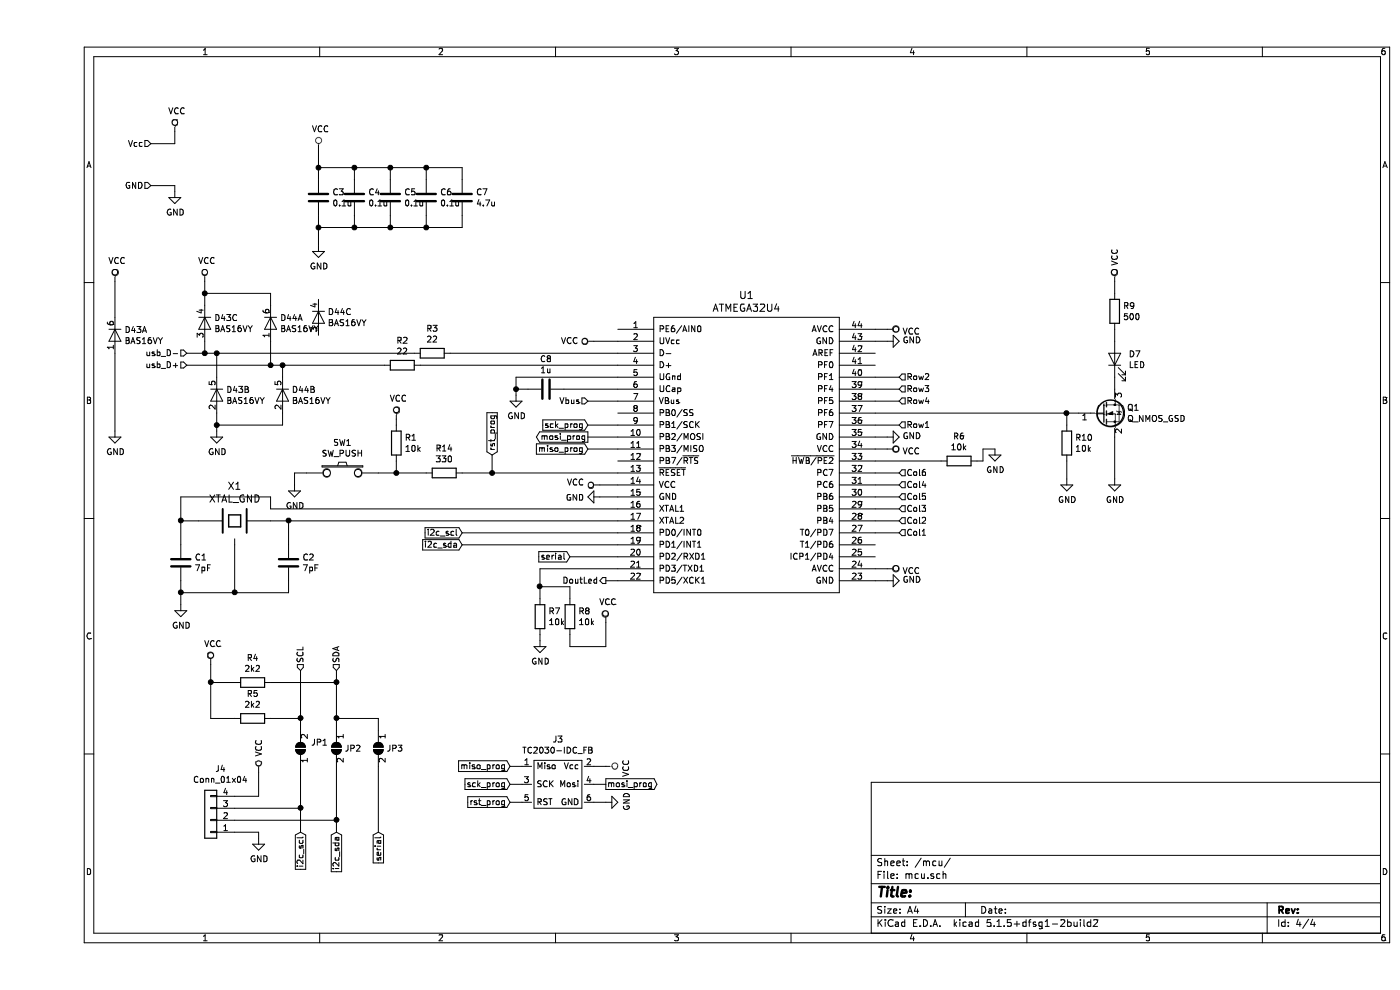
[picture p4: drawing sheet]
EESchema Schematic File Version 4
EELAYER 30 0
EELAYER END
$Descr A4 11693 8268
encoding utf-8
Sheet 4 4
Title ""
Date ""
Rev ""
Comp ""
Comment1 ""
Comment2 ""
Comment3 ""
Comment4 ""
$EndDescr
$Comp
L Device:C C?
U 1 1
P 1200 4700
AR Path="/601586C2" Ref="C?"  Part="1" 
AR Path="/6012B71A/601586C2" Ref="C1"  Part="1" 
F 0 "C1" H 1315 4746 50  0000 L CNN
F 1 "7pF" H 1315 4655 50  0000 L CNN
F 2 "keyboard_parts:C_1608" H 1238 4550 50  0001 C CNN
F 3 "~" H 1200 4700 50  0001 C CNN
	1    1200 4700
	1    0    0    -1  
$EndComp
$Comp
L Device:C C?
U 1 1
P 2100 4700
AR Path="/601586C8" Ref="C?"  Part="1" 
AR Path="/6012B71A/601586C8" Ref="C2"  Part="1" 
F 0 "C2" H 2215 4746 50  0000 L CNN
F 1 "7pF" H 2215 4655 50  0000 L CNN
F 2 "keyboard_parts:C_1608" H 2138 4550 50  0001 C CNN
F 3 "~" H 2100 4700 50  0001 C CNN
	1    2100 4700
	1    0    0    -1  
$EndComp
$Comp
L power:GND #PWR?
U 1 1
P 1200 5050
AR Path="/601586CE" Ref="#PWR?"  Part="1" 
AR Path="/6012B71A/601586CE" Ref="#PWR010"  Part="1" 
F 0 "#PWR010" H 1200 4800 50  0001 C CNN
F 1 "GND" H 1205 4877 50  0000 C CNN
F 2 "" H 1200 5050 50  0001 C CNN
F 3 "" H 1200 5050 50  0001 C CNN
	1    1200 5050
	1    0    0    -1  
$EndComp
Wire Wire Line
	1200 4550 1200 4350
Wire Wire Line
	1200 4350 1350 4350
Wire Wire Line
	1950 4350 2100 4350
Wire Wire Line
	2100 4350 2100 4550
Wire Wire Line
	2100 4850 2100 4950
Wire Wire Line
	2100 4950 1650 4950
Wire Wire Line
	1200 4950 1200 4850
Wire Wire Line
	1200 5050 1200 4950
Connection ~ 1200 4950
Wire Wire Line
	1650 4550 1650 4950
Connection ~ 1650 4950
Wire Wire Line
	1650 4950 1200 4950
Wire Wire Line
	4850 4350 2100 4350
Connection ~ 2100 4350
Wire Wire Line
	1200 4350 1200 4150
Wire Wire Line
	1200 4150 1950 4150
Wire Wire Line
	1950 4150 1950 4250
Connection ~ 1200 4350
$Comp
L power:VCC #PWR?
U 1 1
P 2350 1250
AR Path="/601586ED" Ref="#PWR?"  Part="1" 
AR Path="/6012B71A/601586ED" Ref="#PWR012"  Part="1" 
F 0 "#PWR012" H 2350 1100 50  0001 C CNN
F 1 "VCC" H 2367 1423 50  0000 C CNN
F 2 "" H 2350 1250 50  0001 C CNN
F 3 "" H 2350 1250 50  0001 C CNN
	1    2350 1250
	1    0    0    -1  
$EndComp
$Comp
L power:GND #PWR?
U 1 1
P 2350 2050
AR Path="/601586F3" Ref="#PWR?"  Part="1" 
AR Path="/6012B71A/601586F3" Ref="#PWR014"  Part="1" 
F 0 "#PWR014" H 2350 1800 50  0001 C CNN
F 1 "GND" H 2355 1877 50  0000 C CNN
F 2 "" H 2350 2050 50  0001 C CNN
F 3 "" H 2350 2050 50  0001 C CNN
	1    2350 2050
	1    0    0    -1  
$EndComp
$Comp
L Device:R R?
U 1 1
P 3000 3700
AR Path="/60158737" Ref="R?"  Part="1" 
AR Path="/6012B71A/60158737" Ref="R1"  Part="1" 
F 0 "R1" H 3070 3746 50  0000 L CNN
F 1 "10k" H 3070 3655 50  0000 L CNN
F 2 "Resistor_SMD:R_0603_1608Metric_Pad1.05x0.95mm_HandSolder" V 2930 3700 50  0001 C CNN
F 3 "~" H 3000 3700 50  0001 C CNN
	1    3000 3700
	1    0    0    -1  
$EndComp
$Comp
L power:VCC #PWR?
U 1 1
P 3000 3500
AR Path="/6015873D" Ref="#PWR?"  Part="1" 
AR Path="/6012B71A/6015873D" Ref="#PWR015"  Part="1" 
F 0 "#PWR015" H 3000 3350 50  0001 C CNN
F 1 "VCC" H 3017 3673 50  0000 C CNN
F 2 "" H 3000 3500 50  0001 C CNN
F 3 "" H 3000 3500 50  0001 C CNN
	1    3000 3500
	1    0    0    -1  
$EndComp
$Comp
L power:GND #PWR?
U 1 1
P 2150 4050
AR Path="/60158743" Ref="#PWR?"  Part="1" 
AR Path="/6012B71A/60158743" Ref="#PWR011"  Part="1" 
F 0 "#PWR011" H 2150 3800 50  0001 C CNN
F 1 "GND" H 2155 3877 50  0000 C CNN
F 2 "" H 2150 4050 50  0001 C CNN
F 3 "" H 2150 4050 50  0001 C CNN
	1    2150 4050
	1    0    0    -1  
$EndComp
Wire Wire Line
	2250 3950 2150 3950
Wire Wire Line
	2150 3950 2150 4050
Connection ~ 3000 3950
Wire Wire Line
	3000 3950 2850 3950
Wire Wire Line
	3000 3550 3000 3500
$Comp
L Device:R R?
U 1 1
P 7700 3850
AR Path="/6015874F" Ref="R?"  Part="1" 
AR Path="/6012B71A/6015874F" Ref="R6"  Part="1" 
F 0 "R6" V 7493 3850 50  0000 C CNN
F 1 "10k" V 7584 3850 50  0000 C CNN
F 2 "Resistor_SMD:R_0603_1608Metric_Pad1.05x0.95mm_HandSolder" V 7630 3850 50  0001 C CNN
F 3 "~" H 7700 3850 50  0001 C CNN
	1    7700 3850
	0    1    1    0   
$EndComp
$Comp
L power:GND #PWR?
U 1 1
P 8000 3750
AR Path="/60158755" Ref="#PWR?"  Part="1" 
AR Path="/6012B71A/60158755" Ref="#PWR027"  Part="1" 
F 0 "#PWR027" H 8000 3500 50  0001 C CNN
F 1 "GND" H 8005 3577 50  0000 C CNN
F 2 "" H 8000 3750 50  0001 C CNN
F 3 "" H 8000 3750 50  0001 C CNN
	1    8000 3750
	1    0    0    -1  
$EndComp
Wire Wire Line
	7850 3850 7900 3850
Wire Wire Line
	7550 3850 7000 3850
$Comp
L Device:R R?
U 1 1
P 3050 3050
AR Path="/6015875D" Ref="R?"  Part="1" 
AR Path="/6012B71A/6015875D" Ref="R2"  Part="1" 
F 0 "R2" V 2843 3050 50  0000 C CNN
F 1 "22" V 2934 3050 50  0000 C CNN
F 2 "Resistor_SMD:R_0603_1608Metric_Pad1.05x0.95mm_HandSolder" V 2980 3050 50  0001 C CNN
F 3 "~" H 3050 3050 50  0001 C CNN
	1    3050 3050
	0    1    1    0   
$EndComp
$Comp
L Device:R R?
U 1 1
P 3300 2950
AR Path="/60158763" Ref="R?"  Part="1" 
AR Path="/6012B71A/60158763" Ref="R3"  Part="1" 
F 0 "R3" V 3093 2950 50  0000 C CNN
F 1 "22" V 3184 2950 50  0000 C CNN
F 2 "Resistor_SMD:R_0603_1608Metric_Pad1.05x0.95mm_HandSolder" V 3230 2950 50  0001 C CNN
F 3 "~" H 3300 2950 50  0001 C CNN
	1    3300 2950
	0    1    1    0   
$EndComp
Wire Wire Line
	3200 3050 4850 3050
Wire Wire Line
	2900 3050 2050 3050
Wire Wire Line
	3450 2950 4850 2950
Wire Wire Line
	4650 2850 4850 2850
$Comp
L power:VCC #PWR?
U 1 1
P 4650 2850
AR Path="/6015876E" Ref="#PWR?"  Part="1" 
AR Path="/6012B71A/6015876E" Ref="#PWR018"  Part="1" 
F 0 "#PWR018" H 4650 2700 50  0001 C CNN
F 1 "VCC" V 4650 3050 50  0000 C CNN
F 2 "" H 4650 2850 50  0001 C CNN
F 3 "" H 4650 2850 50  0001 C CNN
	1    4650 2850
	0    -1   -1   0   
$EndComp
$Comp
L Device:C C?
U 1 1
P 4250 3250
AR Path="/60158775" Ref="C?"  Part="1" 
AR Path="/6012B71A/60158775" Ref="C8"  Part="1" 
F 0 "C8" V 3998 3250 50  0000 C CNN
F 1 "1u" V 4089 3250 50  0000 C CNN
F 2 "keyboard_parts:C_1608" H 4288 3100 50  0001 C CNN
F 3 "~" H 4250 3250 50  0001 C CNN
	1    4250 3250
	0    1    1    0   
$EndComp
$Comp
L power:GND #PWR?
U 1 1
P 4000 3300
AR Path="/6015877B" Ref="#PWR?"  Part="1" 
AR Path="/6012B71A/6015877B" Ref="#PWR017"  Part="1" 
F 0 "#PWR017" H 4000 3050 50  0001 C CNN
F 1 "GND" H 4005 3127 50  0000 C CNN
F 2 "" H 4000 3300 50  0001 C CNN
F 3 "" H 4000 3300 50  0001 C CNN
	1    4000 3300
	1    0    0    -1  
$EndComp
Wire Wire Line
	4850 3150 4000 3150
Wire Wire Line
	4000 3150 4000 3250
Wire Wire Line
	4000 3250 4100 3250
Wire Wire Line
	4400 3250 4850 3250
Connection ~ 4000 3250
Wire Wire Line
	3000 3950 3000 3850
Wire Wire Line
	4000 3250 4000 3300
Wire Wire Line
	7200 3350 7000 3350
Wire Wire Line
	7900 3750 8000 3750
Wire Wire Line
	7900 3750 7900 3850
Wire Wire Line
	2350 1400 2350 1250
Wire Wire Line
	2350 2050 2350 1900
$Comp
L power:VCC #PWR?
U 1 1
P 7100 2750
AR Path="/601587A4" Ref="#PWR?"  Part="1" 
AR Path="/6012B71A/601587A4" Ref="#PWR021"  Part="1" 
F 0 "#PWR021" H 7100 2600 50  0001 C CNN
F 1 "VCC" V 7117 2878 50  0000 L CNN
F 2 "" H 7100 2750 50  0001 C CNN
F 3 "" H 7100 2750 50  0001 C CNN
	1    7100 2750
	0    1    1    0   
$EndComp
$Comp
L power:VCC #PWR?
U 1 1
P 7100 3750
AR Path="/601587AA" Ref="#PWR?"  Part="1" 
AR Path="/6012B71A/601587AA" Ref="#PWR024"  Part="1" 
F 0 "#PWR024" H 7100 3600 50  0001 C CNN
F 1 "VCC" V 7117 3878 50  0000 L CNN
F 2 "" H 7100 3750 50  0001 C CNN
F 3 "" H 7100 3750 50  0001 C CNN
	1    7100 3750
	0    1    1    0   
$EndComp
$Comp
L power:VCC #PWR?
U 1 1
P 7100 4750
AR Path="/601587B0" Ref="#PWR?"  Part="1" 
AR Path="/6012B71A/601587B0" Ref="#PWR025"  Part="1" 
F 0 "#PWR025" H 7100 4600 50  0001 C CNN
F 1 "VCC" V 7117 4878 50  0000 L CNN
F 2 "" H 7100 4750 50  0001 C CNN
F 3 "" H 7100 4750 50  0001 C CNN
	1    7100 4750
	0    1    1    0   
$EndComp
$Comp
L power:GND #PWR?
U 1 1
P 7100 2850
AR Path="/601587B6" Ref="#PWR?"  Part="1" 
AR Path="/6012B71A/601587B6" Ref="#PWR022"  Part="1" 
F 0 "#PWR022" H 7100 2600 50  0001 C CNN
F 1 "GND" V 7105 2722 50  0000 R CNN
F 2 "" H 7100 2850 50  0001 C CNN
F 3 "" H 7100 2850 50  0001 C CNN
	1    7100 2850
	0    -1   -1   0   
$EndComp
$Comp
L power:GND #PWR?
U 1 1
P 7100 3650
AR Path="/601587BC" Ref="#PWR?"  Part="1" 
AR Path="/6012B71A/601587BC" Ref="#PWR023"  Part="1" 
F 0 "#PWR023" H 7100 3400 50  0001 C CNN
F 1 "GND" V 7105 3522 50  0000 R CNN
F 2 "" H 7100 3650 50  0001 C CNN
F 3 "" H 7100 3650 50  0001 C CNN
	1    7100 3650
	0    -1   -1   0   
$EndComp
$Comp
L power:GND #PWR?
U 1 1
P 7100 4850
AR Path="/601587C2" Ref="#PWR?"  Part="1" 
AR Path="/6012B71A/601587C2" Ref="#PWR026"  Part="1" 
F 0 "#PWR026" H 7100 4600 50  0001 C CNN
F 1 "GND" V 7105 4722 50  0000 R CNN
F 2 "" H 7100 4850 50  0001 C CNN
F 3 "" H 7100 4850 50  0001 C CNN
	1    7100 4850
	0    -1   -1   0   
$EndComp
Wire Wire Line
	7100 4850 7000 4850
Wire Wire Line
	7000 4750 7100 4750
Wire Wire Line
	7100 3750 7000 3750
Wire Wire Line
	7000 3650 7100 3650
$Comp
L power:VCC #PWR?
U 1 1
P 4700 4050
AR Path="/601587CC" Ref="#PWR?"  Part="1" 
AR Path="/6012B71A/601587CC" Ref="#PWR019"  Part="1" 
F 0 "#PWR019" H 4700 3900 50  0001 C CNN
F 1 "VCC" V 4717 4178 50  0000 L CNN
F 2 "" H 4700 4050 50  0001 C CNN
F 3 "" H 4700 4050 50  0001 C CNN
	1    4700 4050
	0    -1   -1   0   
$EndComp
$Comp
L power:GND #PWR?
U 1 1
P 4700 4150
AR Path="/601587D2" Ref="#PWR?"  Part="1" 
AR Path="/6012B71A/601587D2" Ref="#PWR020"  Part="1" 
F 0 "#PWR020" H 4700 3900 50  0001 C CNN
F 1 "GND" V 4705 4022 50  0000 R CNN
F 2 "" H 4700 4150 50  0001 C CNN
F 3 "" H 4700 4150 50  0001 C CNN
	1    4700 4150
	0    1    1    0   
$EndComp
Wire Wire Line
	4850 4050 4700 4050
Wire Wire Line
	4700 4150 4850 4150
Wire Wire Line
	7100 2750 7000 2750
Wire Wire Line
	7000 3250 7200 3250
Wire Wire Line
	7000 3150 7200 3150
Wire Wire Line
	7100 2850 7000 2850
Text HLabel 7200 3550 2    50   Input ~ 0
Row1
Text HLabel 7200 3150 2    50   Input ~ 0
Row2
Text HLabel 7200 3250 2    50   Input ~ 0
Row3
Text HLabel 7200 3350 2    50   Input ~ 0
Row4
Text HLabel 7200 4450 2    50   Input ~ 0
Col1
Text HLabel 7200 4350 2    50   Input ~ 0
Col2
Text HLabel 7200 4250 2    50   Input ~ 0
Col3
Text HLabel 7200 4050 2    50   Input ~ 0
Col4
Text HLabel 7200 4150 2    50   Input ~ 0
Col5
Text HLabel 7200 3950 2    50   Input ~ 0
Col6
Text HLabel 1250 2950 0    50   Input ~ 0
usb_D-
Text HLabel 1250 3050 0    50   Input ~ 0
usb_D+
Text HLabel 950  1200 0    50   Input ~ 0
Vcc
Text HLabel 950  1550 0    50   Input ~ 0
GND
$Comp
L power:VCC #PWR?
U 1 1
P 1150 1100
AR Path="/601C7404" Ref="#PWR?"  Part="1" 
AR Path="/6012B71A/601C7404" Ref="#PWR08"  Part="1" 
F 0 "#PWR08" H 1150 950 50  0001 C CNN
F 1 "VCC" H 1167 1273 50  0000 C CNN
F 2 "" H 1150 1100 50  0001 C CNN
F 3 "" H 1150 1100 50  0001 C CNN
	1    1150 1100
	1    0    0    -1  
$EndComp
$Comp
L power:GND #PWR?
U 1 1
P 1150 1600
AR Path="/601C799C" Ref="#PWR?"  Part="1" 
AR Path="/6012B71A/601C799C" Ref="#PWR09"  Part="1" 
F 0 "#PWR09" H 1150 1350 50  0001 C CNN
F 1 "GND" H 1155 1427 50  0000 C CNN
F 2 "" H 1150 1600 50  0001 C CNN
F 3 "" H 1150 1600 50  0001 C CNN
	1    1150 1600
	1    0    0    -1  
$EndComp
Wire Wire Line
	950  1200 1150 1200
Wire Wire Line
	1150 1200 1150 1100
Wire Wire Line
	950  1550 1150 1550
Wire Wire Line
	1150 1550 1150 1600
Wire Wire Line
	4750 4850 4850 4850
Text HLabel 2200 5600 1    50   Input ~ 0
SCL
$Comp
L power:VCC #PWR?
U 1 1
P 1450 5550
AR Path="/60310AF0" Ref="#PWR?"  Part="1" 
AR Path="/6012B71A/60310AF0" Ref="#PWR016"  Part="1" 
F 0 "#PWR016" H 1450 5400 50  0001 C CNN
F 1 "VCC" H 1467 5723 50  0000 C CNN
F 2 "" H 1450 5550 50  0001 C CNN
F 3 "" H 1450 5550 50  0001 C CNN
	1    1450 5550
	1    0    0    -1  
$EndComp
$Comp
L my_connectors:TC2030-IDC_FB J3
U 1 1
P 4350 6550
F 0 "J3" H 4350 6925 50  0000 C CNN
F 1 "TC2030-IDC_FB" H 4350 6834 50  0000 C CNN
F 2 "Connector:Tag-Connect_TC2030-IDC-NL_2x03_P1.27mm_Vertical" H 4100 5750 50  0001 C CNN
F 3 "" H 4100 5750 50  0001 C CNN
	1    4350 6550
	1    0    0    -1  
$EndComp
Connection ~ 1450 5700
Wire Wire Line
	1450 5700 1450 6000
Wire Wire Line
	1450 5550 1450 5700
Wire Wire Line
	1950 4250 4850 4250
Wire Wire Line
	4850 3950 3800 3950
Wire Wire Line
	1650 5700 1450 5700
Wire Wire Line
	1450 6000 1650 6000
$Comp
L Device:R R5
U 1 1
P 1800 6000
F 0 "R5" V 1593 6000 50  0000 C CNN
F 1 "2k2" V 1684 6000 50  0000 C CNN
F 2 "Resistor_SMD:R_0603_1608Metric_Pad1.05x0.95mm_HandSolder" V 1730 6000 50  0001 C CNN
F 3 "~" H 1800 6000 50  0001 C CNN
	1    1800 6000
	0    1    1    0   
$EndComp
$Comp
L Device:R R4
U 1 1
P 1800 5700
F 0 "R4" V 1593 5700 50  0000 C CNN
F 1 "2k2" V 1684 5700 50  0000 C CNN
F 2 "Resistor_SMD:R_0603_1608Metric_Pad1.05x0.95mm_HandSolder" V 1730 5700 50  0001 C CNN
F 3 "~" H 1800 5700 50  0001 C CNN
	1    1800 5700
	0    1    1    0   
$EndComp
Text HLabel 4750 4850 0    50   Output ~ 0
DoutLed
$Comp
L Device:R R?
U 1 1
P 4200 5150
AR Path="/601DB27A" Ref="R?"  Part="1" 
AR Path="/6012B71A/601DB27A" Ref="R7"  Part="1" 
F 0 "R7" H 4270 5196 50  0000 L CNN
F 1 "10k" H 4270 5105 50  0000 L CNN
F 2 "Resistor_SMD:R_0603_1608Metric_Pad1.05x0.95mm_HandSolder" V 4130 5150 50  0001 C CNN
F 3 "~" H 4200 5150 50  0001 C CNN
	1    4200 5150
	1    0    0    -1  
$EndComp
$Comp
L Device:R R?
U 1 1
P 4450 5150
AR Path="/601E4880" Ref="R?"  Part="1" 
AR Path="/6012B71A/601E4880" Ref="R8"  Part="1" 
F 0 "R8" H 4520 5196 50  0000 L CNN
F 1 "10k" H 4520 5105 50  0000 L CNN
F 2 "Resistor_SMD:R_0603_1608Metric_Pad1.05x0.95mm_HandSolder" V 4380 5150 50  0001 C CNN
F 3 "~" H 4450 5150 50  0001 C CNN
	1    4450 5150
	1    0    0    -1  
$EndComp
Wire Wire Line
	4850 4750 4200 4750
Wire Wire Line
	4200 4750 4200 4900
Wire Wire Line
	4450 5000 4450 4900
Wire Wire Line
	4450 4900 4200 4900
Connection ~ 4200 4900
Wire Wire Line
	4200 4900 4200 5000
$Comp
L power:VCC #PWR?
U 1 1
P 4750 5200
AR Path="/601EA103" Ref="#PWR?"  Part="1" 
AR Path="/6012B71A/601EA103" Ref="#PWR051"  Part="1" 
F 0 "#PWR051" H 4750 5050 50  0001 C CNN
F 1 "VCC" H 4767 5373 50  0000 C CNN
F 2 "" H 4750 5200 50  0001 C CNN
F 3 "" H 4750 5200 50  0001 C CNN
	1    4750 5200
	1    0    0    -1  
$EndComp
Wire Wire Line
	4750 5200 4750 5400
Wire Wire Line
	4750 5400 4450 5400
Wire Wire Line
	4450 5400 4450 5300
$Comp
L power:GND #PWR?
U 1 1
P 4200 5350
AR Path="/601EF041" Ref="#PWR?"  Part="1" 
AR Path="/6012B71A/601EF041" Ref="#PWR050"  Part="1" 
F 0 "#PWR050" H 4200 5100 50  0001 C CNN
F 1 "GND" H 4205 5177 50  0000 C CNN
F 2 "" H 4200 5350 50  0001 C CNN
F 3 "" H 4200 5350 50  0001 C CNN
	1    4200 5350
	1    0    0    -1  
$EndComp
Wire Wire Line
	4200 5350 4200 5300
Text GLabel 4600 3650 0    50   Output ~ 0
mosi_prog
Text GLabel 4600 3750 0    50   Input ~ 0
miso_prog
Text GLabel 4600 3550 0    50   Input ~ 0
sck_prog
Text GLabel 3800 3800 1    50   Input ~ 0
rst_prog
Wire Wire Line
	4600 3750 4850 3750
Wire Wire Line
	4850 3650 4600 3650
Wire Wire Line
	4600 3550 4850 3550
Text GLabel 4750 6550 2    50   Output ~ 0
mosi_prog
Text GLabel 3950 6400 0    50   Input ~ 0
miso_prog
Text GLabel 3950 6550 0    50   Input ~ 0
sck_prog
Text GLabel 3950 6700 0    50   Input ~ 0
rst_prog
$Comp
L power:GND #PWR?
U 1 1
P 4750 6700
AR Path="/6022AF9D" Ref="#PWR?"  Part="1" 
AR Path="/6012B71A/6022AF9D" Ref="#PWR053"  Part="1" 
F 0 "#PWR053" H 4750 6450 50  0001 C CNN
F 1 "GND" H 4755 6527 50  0000 C CNN
F 2 "" H 4750 6700 50  0001 C CNN
F 3 "" H 4750 6700 50  0001 C CNN
	1    4750 6700
	0    -1   -1   0   
$EndComp
$Comp
L power:VCC #PWR?
U 1 1
P 4750 6400
AR Path="/6022BA52" Ref="#PWR?"  Part="1" 
AR Path="/6012B71A/6022BA52" Ref="#PWR052"  Part="1" 
F 0 "#PWR052" H 4750 6250 50  0001 C CNN
F 1 "VCC" H 4767 6573 50  0000 C CNN
F 2 "" H 4750 6400 50  0001 C CNN
F 3 "" H 4750 6400 50  0001 C CNN
	1    4750 6400
	0    1    1    0   
$EndComp
Wire Wire Line
	4650 6700 4750 6700
Wire Wire Line
	4750 6550 4650 6550
Wire Wire Line
	4650 6400 4750 6400
Wire Wire Line
	4050 6400 3950 6400
Wire Wire Line
	3950 6550 4050 6550
Wire Wire Line
	4050 6700 3950 6700
$Comp
L maint_board-rescue:ATMEGA32U4-keyboard_parts-maint_board-rescue U1
U 1 1
P 5900 3800
AR Path="/601CBA26" Ref="U1"  Part="1" 
AR Path="/6012B71A/601CBA26" Ref="U1"  Part="1" 
F 0 "U1" H 5925 5137 60  0000 C CNN
F 1 "ATMEGA32U4" H 5925 5031 60  0000 C CNN
F 2 "keyboard_parts:QFP44" H 5900 3800 60  0001 C CNN
F 3 "" H 5900 3800 60  0000 C CNN
	1    5900 3800
	1    0    0    -1  
$EndComp
$Comp
L maint_board-rescue:XTAL_GND-keyboard_parts-maint_board-rescue X1
U 1 1
P 1650 4350
F 0 "X1" H 1650 4642 60  0000 C CNN
F 1 "XTAL_GND" H 1650 4536 60  0000 C CNN
F 2 "keyboard_parts:FA-238" H 1650 4350 60  0001 C CNN
F 3 "" H 1650 4350 60  0000 C CNN
	1    1650 4350
	1    0    0    -1  
$EndComp
$Comp
L maint_board-rescue:SW_PUSH-keyboard_parts-maint_board-rescue SW1
U 1 1
P 2550 3950
F 0 "SW1" H 2550 4205 50  0000 C CNN
F 1 "SW_PUSH" H 2550 4114 50  0000 C CNN
F 2 "Button_Switch_SMD:SW_SPST_B3U-1000P" H 2550 3950 60  0001 C CNN
F 3 "" H 2550 3950 60  0000 C CNN
	1    2550 3950
	1    0    0    -1  
$EndComp
Wire Wire Line
	7200 3950 7000 3950
Wire Wire Line
	7000 4250 7200 4250
Wire Wire Line
	7200 4350 7000 4350
Wire Wire Line
	7200 4450 7000 4450
Wire Wire Line
	7200 4150 7000 4150
Wire Wire Line
	7000 4050 7200 4050
$Comp
L Diode:BAS16VY D43
U 1 1
P 650 2800
F 0 "D43" V 604 2878 50  0000 L CNN
F 1 "BAS16VY" V 695 2878 50  0000 L CNN
F 2 "Package_TO_SOT_SMD:SOT-363_SC-70-6" H 650 2625 50  0001 C CNN
F 3 "https://assets.nexperia.com/documents/data-sheet/BAS16_SER.pdf" H 650 2900 50  0001 C CNN
	1    650  2800
	0    1    1    0   
$EndComp
$Comp
L Diode:BAS16VY D43
U 2 1
P 1500 3300
F 0 "D43" V 1454 3378 50  0000 L CNN
F 1 "BAS16VY" V 1545 3378 50  0000 L CNN
F 2 "Package_TO_SOT_SMD:SOT-363_SC-70-6" H 1500 3125 50  0001 C CNN
F 3 "https://assets.nexperia.com/documents/data-sheet/BAS16_SER.pdf" H 1500 3400 50  0001 C CNN
	2    1500 3300
	0    1    1    0   
$EndComp
$Comp
L Diode:BAS16VY D44
U 1 1
P 1950 2700
F 0 "D44" V 1904 2778 50  0000 L CNN
F 1 "BAS16VY" V 1995 2778 50  0000 L CNN
F 2 "Package_TO_SOT_SMD:SOT-363_SC-70-6" H 1950 2525 50  0001 C CNN
F 3 "https://assets.nexperia.com/documents/data-sheet/BAS16_SER.pdf" H 1950 2800 50  0001 C CNN
	1    1950 2700
	0    1    1    0   
$EndComp
$Comp
L power:GND #PWR?
U 1 1
P 1500 3600
AR Path="/601FCC33" Ref="#PWR?"  Part="1" 
AR Path="/6012B71A/601FCC33" Ref="#PWR055"  Part="1" 
F 0 "#PWR055" H 1500 3350 50  0001 C CNN
F 1 "GND" H 1505 3427 50  0000 C CNN
F 2 "" H 1500 3600 50  0001 C CNN
F 3 "" H 1500 3600 50  0001 C CNN
	1    1500 3600
	1    0    0    -1  
$EndComp
$Comp
L power:VCC #PWR?
U 1 1
P 1400 2350
AR Path="/601FD03E" Ref="#PWR?"  Part="1" 
AR Path="/6012B71A/601FD03E" Ref="#PWR054"  Part="1" 
F 0 "#PWR054" H 1400 2200 50  0001 C CNN
F 1 "VCC" H 1417 2523 50  0000 C CNN
F 2 "" H 1400 2350 50  0001 C CNN
F 3 "" H 1400 2350 50  0001 C CNN
	1    1400 2350
	1    0    0    -1  
$EndComp
$Comp
L Diode:BAS16VY D43
U 3 1
P 1400 2700
F 0 "D43" V 1354 2778 50  0000 L CNN
F 1 "BAS16VY" V 1445 2778 50  0000 L CNN
F 2 "Package_TO_SOT_SMD:SOT-363_SC-70-6" H 1400 2525 50  0001 C CNN
F 3 "https://assets.nexperia.com/documents/data-sheet/BAS16_SER.pdf" H 1400 2800 50  0001 C CNN
	3    1400 2700
	0    1    1    0   
$EndComp
$Comp
L Diode:BAS16VY D44
U 2 1
P 2050 3300
F 0 "D44" V 2004 3378 50  0000 L CNN
F 1 "BAS16VY" V 2095 3378 50  0000 L CNN
F 2 "Package_TO_SOT_SMD:SOT-363_SC-70-6" H 2050 3125 50  0001 C CNN
F 3 "https://assets.nexperia.com/documents/data-sheet/BAS16_SER.pdf" H 2050 3400 50  0001 C CNN
	2    2050 3300
	0    1    1    0   
$EndComp
$Comp
L Diode:BAS16VY D44
U 3 1
P 2350 2650
F 0 "D44" V 2304 2728 50  0000 L CNN
F 1 "BAS16VY" V 2395 2728 50  0000 L CNN
F 2 "Package_TO_SOT_SMD:SOT-363_SC-70-6" H 2350 2475 50  0001 C CNN
F 3 "https://assets.nexperia.com/documents/data-sheet/BAS16_SER.pdf" H 2350 2750 50  0001 C CNN
	3    2350 2650
	0    1    1    0   
$EndComp
Wire Wire Line
	1500 3150 1500 2950
Connection ~ 1500 2950
Wire Wire Line
	1500 2950 3150 2950
Wire Wire Line
	1950 2450 1400 2450
Wire Wire Line
	1400 2450 1400 2350
Wire Wire Line
	2050 3150 2050 3050
Connection ~ 2050 3050
Wire Wire Line
	2050 3450 2050 3550
Wire Wire Line
	2050 3550 1500 3550
Wire Wire Line
	1500 3550 1500 3600
Wire Wire Line
	1500 3450 1500 3550
Connection ~ 1500 3550
Wire Wire Line
	1250 2950 1400 2950
Wire Wire Line
	1250 3050 1950 3050
Wire Wire Line
	1950 2450 1950 2550
Wire Wire Line
	1950 2850 1950 3050
Connection ~ 1950 3050
Wire Wire Line
	1950 3050 2050 3050
Wire Wire Line
	1400 2850 1400 2950
Connection ~ 1400 2950
Wire Wire Line
	1400 2950 1500 2950
Wire Wire Line
	1400 2550 1400 2450
Connection ~ 1400 2450
$Comp
L Device:LED D7
U 1 1
P 9000 3000
F 0 "D7" V 9039 2883 50  0000 R CNN
F 1 "LED" V 8948 2883 50  0000 R CNN
F 2 "Diode_SMD:D_0603_1608Metric" H 9000 3000 50  0001 C CNN
F 3 "~" H 9000 3000 50  0001 C CNN
	1    9000 3000
	0    -1   -1   0   
$EndComp
$Comp
L Device:R R9
U 1 1
P 9000 2600
F 0 "R9" H 9070 2646 50  0000 L CNN
F 1 "500" H 9070 2555 50  0000 L CNN
F 2 "Resistor_SMD:R_0603_1608Metric_Pad1.05x0.95mm_HandSolder" V 8930 2600 50  0001 C CNN
F 3 "~" H 9000 2600 50  0001 C CNN
	1    9000 2600
	1    0    0    -1  
$EndComp
$Comp
L Device:R R10
U 1 1
P 8600 3700
F 0 "R10" H 8670 3746 50  0000 L CNN
F 1 "10k" H 8670 3655 50  0000 L CNN
F 2 "Resistor_SMD:R_0603_1608Metric_Pad1.05x0.95mm_HandSolder" V 8530 3700 50  0001 C CNN
F 3 "~" H 8600 3700 50  0001 C CNN
	1    8600 3700
	1    0    0    -1  
$EndComp
$Comp
L power:GND #PWR?
U 1 1
P 8600 4000
AR Path="/6064741B" Ref="#PWR?"  Part="1" 
AR Path="/6012B71A/6064741B" Ref="#PWR057"  Part="1" 
F 0 "#PWR057" H 8600 3750 50  0001 C CNN
F 1 "GND" H 8605 3827 50  0000 C CNN
F 2 "" H 8600 4000 50  0001 C CNN
F 3 "" H 8600 4000 50  0001 C CNN
	1    8600 4000
	1    0    0    -1  
$EndComp
$Comp
L power:GND #PWR?
U 1 1
P 9000 4000
AR Path="/60647926" Ref="#PWR?"  Part="1" 
AR Path="/6012B71A/60647926" Ref="#PWR058"  Part="1" 
F 0 "#PWR058" H 9000 3750 50  0001 C CNN
F 1 "GND" H 9005 3827 50  0000 C CNN
F 2 "" H 9000 4000 50  0001 C CNN
F 3 "" H 9000 4000 50  0001 C CNN
	1    9000 4000
	1    0    0    -1  
$EndComp
$Comp
L power:VCC #PWR?
U 1 1
P 9000 2350
AR Path="/60655F82" Ref="#PWR?"  Part="1" 
AR Path="/6012B71A/60655F82" Ref="#PWR056"  Part="1" 
F 0 "#PWR056" H 9000 2200 50  0001 C CNN
F 1 "VCC" V 9000 2550 50  0000 C CNN
F 2 "" H 9000 2350 50  0001 C CNN
F 3 "" H 9000 2350 50  0001 C CNN
	1    9000 2350
	1    0    0    -1  
$EndComp
Wire Wire Line
	7000 3450 8600 3450
Wire Wire Line
	8600 3550 8600 3450
Connection ~ 8600 3450
Wire Wire Line
	8600 3450 8700 3450
Wire Wire Line
	8600 3850 8600 4000
Wire Wire Line
	9000 4000 9000 3650
Wire Wire Line
	9000 3250 9000 3150
Wire Wire Line
	9000 2750 9000 2850
Wire Wire Line
	9000 2450 9000 2350
$Comp
L Device:Q_NMOS_GSD Q1
U 1 1
P 8900 3450
F 0 "Q1" H 9104 3496 50  0000 L CNN
F 1 "Q_NMOS_GSD" H 9104 3405 50  0000 L CNN
F 2 "Package_TO_SOT_SMD:SOT-23" H 9100 3550 50  0001 C CNN
F 3 "~" H 8900 3450 50  0001 C CNN
	1    8900 3450
	1    0    0    -1  
$EndComp
Wire Wire Line
	3800 3800 3800 3950
Connection ~ 3800 3950
Wire Wire Line
	3800 3950 3550 3950
Wire Wire Line
	4600 3350 4850 3350
Text HLabel 4600 3350 0    50   Input ~ 0
Vbus
Connection ~ 2650 1900
Connection ~ 2950 1900
Wire Wire Line
	2950 1900 3250 1900
Wire Wire Line
	3250 1900 3550 1900
Connection ~ 3250 1900
Connection ~ 2350 1900
Wire Wire Line
	2650 1900 2950 1900
Wire Wire Line
	2350 1900 2650 1900
Connection ~ 2350 1400
Connection ~ 2650 1400
Wire Wire Line
	2650 1400 2950 1400
Wire Wire Line
	2350 1400 2650 1400
Connection ~ 2950 1400
Wire Wire Line
	2950 1400 3250 1400
Wire Wire Line
	3250 1400 3550 1400
Connection ~ 3250 1400
Wire Wire Line
	2650 1800 2650 1900
Wire Wire Line
	2950 1800 2950 1900
Wire Wire Line
	3250 1800 3250 1900
Wire Wire Line
	3550 1900 3550 1800
Wire Wire Line
	2350 1800 2350 1900
Wire Wire Line
	2350 1500 2350 1400
Wire Wire Line
	2650 1500 2650 1400
Wire Wire Line
	2950 1500 2950 1400
Wire Wire Line
	3250 1500 3250 1400
Wire Wire Line
	3550 1400 3550 1500
$Comp
L Device:C C?
U 1 1
P 3550 1650
AR Path="/60158711" Ref="C?"  Part="1" 
AR Path="/6012B71A/60158711" Ref="C7"  Part="1" 
F 0 "C7" H 3665 1696 50  0000 L CNN
F 1 "4.7u" H 3665 1605 50  0000 L CNN
F 2 "keyboard_parts:C_1608" H 3588 1500 50  0001 C CNN
F 3 "~" H 3550 1650 50  0001 C CNN
	1    3550 1650
	1    0    0    -1  
$EndComp
$Comp
L Device:C C?
U 1 1
P 3250 1650
AR Path="/6015870B" Ref="C?"  Part="1" 
AR Path="/6012B71A/6015870B" Ref="C6"  Part="1" 
F 0 "C6" H 3365 1696 50  0000 L CNN
F 1 "0.1u" H 3365 1605 50  0000 L CNN
F 2 "keyboard_parts:C_1608" H 3288 1500 50  0001 C CNN
F 3 "~" H 3250 1650 50  0001 C CNN
	1    3250 1650
	1    0    0    -1  
$EndComp
$Comp
L Device:C C?
U 1 1
P 2950 1650
AR Path="/60158705" Ref="C?"  Part="1" 
AR Path="/6012B71A/60158705" Ref="C5"  Part="1" 
F 0 "C5" H 3065 1696 50  0000 L CNN
F 1 "0.1u" H 3065 1605 50  0000 L CNN
F 2 "keyboard_parts:C_1608" H 2988 1500 50  0001 C CNN
F 3 "~" H 2950 1650 50  0001 C CNN
	1    2950 1650
	1    0    0    -1  
$EndComp
$Comp
L Device:C C?
U 1 1
P 2650 1650
AR Path="/601586FF" Ref="C?"  Part="1" 
AR Path="/6012B71A/601586FF" Ref="C4"  Part="1" 
F 0 "C4" H 2765 1696 50  0000 L CNN
F 1 "0.1u" H 2765 1605 50  0000 L CNN
F 2 "keyboard_parts:C_1608" H 2688 1500 50  0001 C CNN
F 3 "~" H 2650 1650 50  0001 C CNN
	1    2650 1650
	1    0    0    -1  
$EndComp
$Comp
L Device:C C?
U 1 1
P 2350 1650
AR Path="/601586F9" Ref="C?"  Part="1" 
AR Path="/6012B71A/601586F9" Ref="C3"  Part="1" 
F 0 "C3" H 2465 1696 50  0000 L CNN
F 1 "0.1u" H 2465 1605 50  0000 L CNN
F 2 "keyboard_parts:C_1608" H 2388 1500 50  0001 C CNN
F 3 "~" H 2350 1650 50  0001 C CNN
	1    2350 1650
	1    0    0    -1  
$EndComp
Wire Wire Line
	7000 3550 7200 3550
$Comp
L Jumper:SolderJumper_2_Open JP3
U 1 1
P 2850 6250
F 0 "JP3" V 2850 6318 50  0000 L CNN
F 1 "SolderJumper_2_Open" V 2895 6318 50  0001 L CNN
F 2 "Jumper:SolderJumper-2_P1.3mm_Open_RoundedPad1.0x1.5mm" H 2850 6250 50  0001 C CNN
F 3 "~" H 2850 6250 50  0001 C CNN
	1    2850 6250
	0    1    1    0   
$EndComp
$Comp
L Jumper:SolderJumper_2_Open JP2
U 1 1
P 2500 6250
F 0 "JP2" V 2500 6318 50  0000 L CNN
F 1 "SolderJumper_2_Open" V 2545 6318 50  0001 L CNN
F 2 "Jumper:SolderJumper-2_P1.3mm_Open_RoundedPad1.0x1.5mm" H 2500 6250 50  0001 C CNN
F 3 "~" H 2500 6250 50  0001 C CNN
	1    2500 6250
	0    1    1    0   
$EndComp
$Comp
L Jumper:SolderJumper_2_Open JP1
U 1 1
P 2200 6250
F 0 "JP1" V 2246 6162 50  0000 R CNN
F 1 "SolderJumper_2_Open" V 2350 7300 50  0001 R CNN
F 2 "Jumper:SolderJumper-2_P1.3mm_Open_RoundedPad1.0x1.5mm" H 2200 6250 50  0001 C CNN
F 3 "~" H 2200 6250 50  0001 C CNN
	1    2200 6250
	0    -1   -1   0   
$EndComp
$Comp
L Connector_Generic:Conn_01x04 J4
U 1 1
P 1450 6850
F 0 "J4" H 1368 6425 50  0000 C CNN
F 1 "Conn_01x04" H 1368 6516 50  0000 C CNN
F 2 "Connector_PinHeader_1.00mm:PinHeader_1x04_P1.00mm_Vertical" H 1450 6850 50  0001 C CNN
F 3 "~" H 1450 6850 50  0001 C CNN
	1    1450 6850
	-1   0    0    1   
$EndComp
Wire Wire Line
	2200 5600 2200 6000
Wire Wire Line
	2500 5600 2500 5700
Wire Wire Line
	2850 6100 2850 6000
Wire Wire Line
	2850 6000 2500 6000
Connection ~ 2500 6000
Wire Wire Line
	2500 6000 2500 6100
Wire Wire Line
	2200 6400 2200 6750
Wire Wire Line
	2500 6400 2500 6850
Wire Wire Line
	2500 6850 1650 6850
$Comp
L power:GND #PWR?
U 1 1
P 1850 7000
AR Path="/619BFF45" Ref="#PWR?"  Part="1" 
AR Path="/6012B71A/619BFF45" Ref="#PWR040"  Part="1" 
F 0 "#PWR040" H 1850 6750 50  0001 C CNN
F 1 "GND" H 1855 6827 50  0000 C CNN
F 2 "" H 1850 7000 50  0001 C CNN
F 3 "" H 1850 7000 50  0001 C CNN
	1    1850 7000
	1    0    0    -1  
$EndComp
$Comp
L power:VCC #PWR?
U 1 1
P 1850 6450
AR Path="/619C80EC" Ref="#PWR?"  Part="1" 
AR Path="/6012B71A/619C80EC" Ref="#PWR039"  Part="1" 
F 0 "#PWR039" H 1850 6300 50  0001 C CNN
F 1 "VCC" V 1850 6650 50  0000 C CNN
F 2 "" H 1850 6450 50  0001 C CNN
F 3 "" H 1850 6450 50  0001 C CNN
	1    1850 6450
	1    0    0    -1  
$EndComp
Wire Wire Line
	1650 6650 1850 6650
Wire Wire Line
	1850 6650 1850 6450
Wire Wire Line
	1650 6950 1850 6950
Wire Wire Line
	1850 6950 1850 7000
Text GLabel 2850 6950 3    50   Input ~ 0
serial
Text GLabel 2500 6950 3    50   Input ~ 0
i2c_sda
Text GLabel 2200 6950 3    50   Input ~ 0
i2c_scl
Wire Wire Line
	2850 6950 2850 6400
Wire Wire Line
	2500 6950 2500 6850
Connection ~ 2500 6850
Wire Wire Line
	2200 6950 2200 6750
Connection ~ 2200 6750
Wire Wire Line
	1650 6750 2200 6750
Text GLabel 3550 4450 0    50   Input ~ 0
i2c_scl
Text GLabel 3550 4550 0    50   Input ~ 0
i2c_sda
Text GLabel 4450 4650 0    50   Input ~ 0
serial
Wire Wire Line
	4450 4650 4850 4650
Text HLabel 2500 5600 1    50   Input ~ 0
SDA
Wire Wire Line
	3550 4550 4850 4550
Wire Wire Line
	3550 4450 4850 4450
Wire Wire Line
	1950 5700 2500 5700
Connection ~ 2500 5700
Wire Wire Line
	2500 5700 2500 6000
Wire Wire Line
	1950 6000 2200 6000
Connection ~ 2200 6000
Wire Wire Line
	2200 6000 2200 6100
$Comp
L power:VCC #PWR?
U 1 1
P 650 2350
AR Path="/61A03129" Ref="#PWR?"  Part="1" 
AR Path="/6012B71A/61A03129" Ref="#PWR0101"  Part="1" 
F 0 "#PWR0101" H 650 2200 50  0001 C CNN
F 1 "VCC" H 667 2523 50  0000 C CNN
F 2 "" H 650 2350 50  0001 C CNN
F 3 "" H 650 2350 50  0001 C CNN
	1    650  2350
	1    0    0    -1  
$EndComp
$Comp
L power:GND #PWR?
U 1 1
P 650 3600
AR Path="/61A03653" Ref="#PWR?"  Part="1" 
AR Path="/6012B71A/61A03653" Ref="#PWR0102"  Part="1" 
F 0 "#PWR0102" H 650 3350 50  0001 C CNN
F 1 "GND" H 655 3427 50  0000 C CNN
F 2 "" H 650 3600 50  0001 C CNN
F 3 "" H 650 3600 50  0001 C CNN
	1    650  3600
	1    0    0    -1  
$EndComp
Wire Wire Line
	650  3600 650  2950
Wire Wire Line
	650  2650 650  2350
$Comp
L Device:R R14
U 1 1
P 3400 3950
F 0 "R14" V 3193 3950 50  0000 C CNN
F 1 "330" V 3284 3950 50  0000 C CNN
F 2 "Resistor_SMD:R_0603_1608Metric_Pad1.05x0.95mm_HandSolder" V 3330 3950 50  0001 C CNN
F 3 "~" H 3400 3950 50  0001 C CNN
	1    3400 3950
	0    1    1    0   
$EndComp
Wire Wire Line
	3250 3950 3000 3950
$EndSCHEMATC
